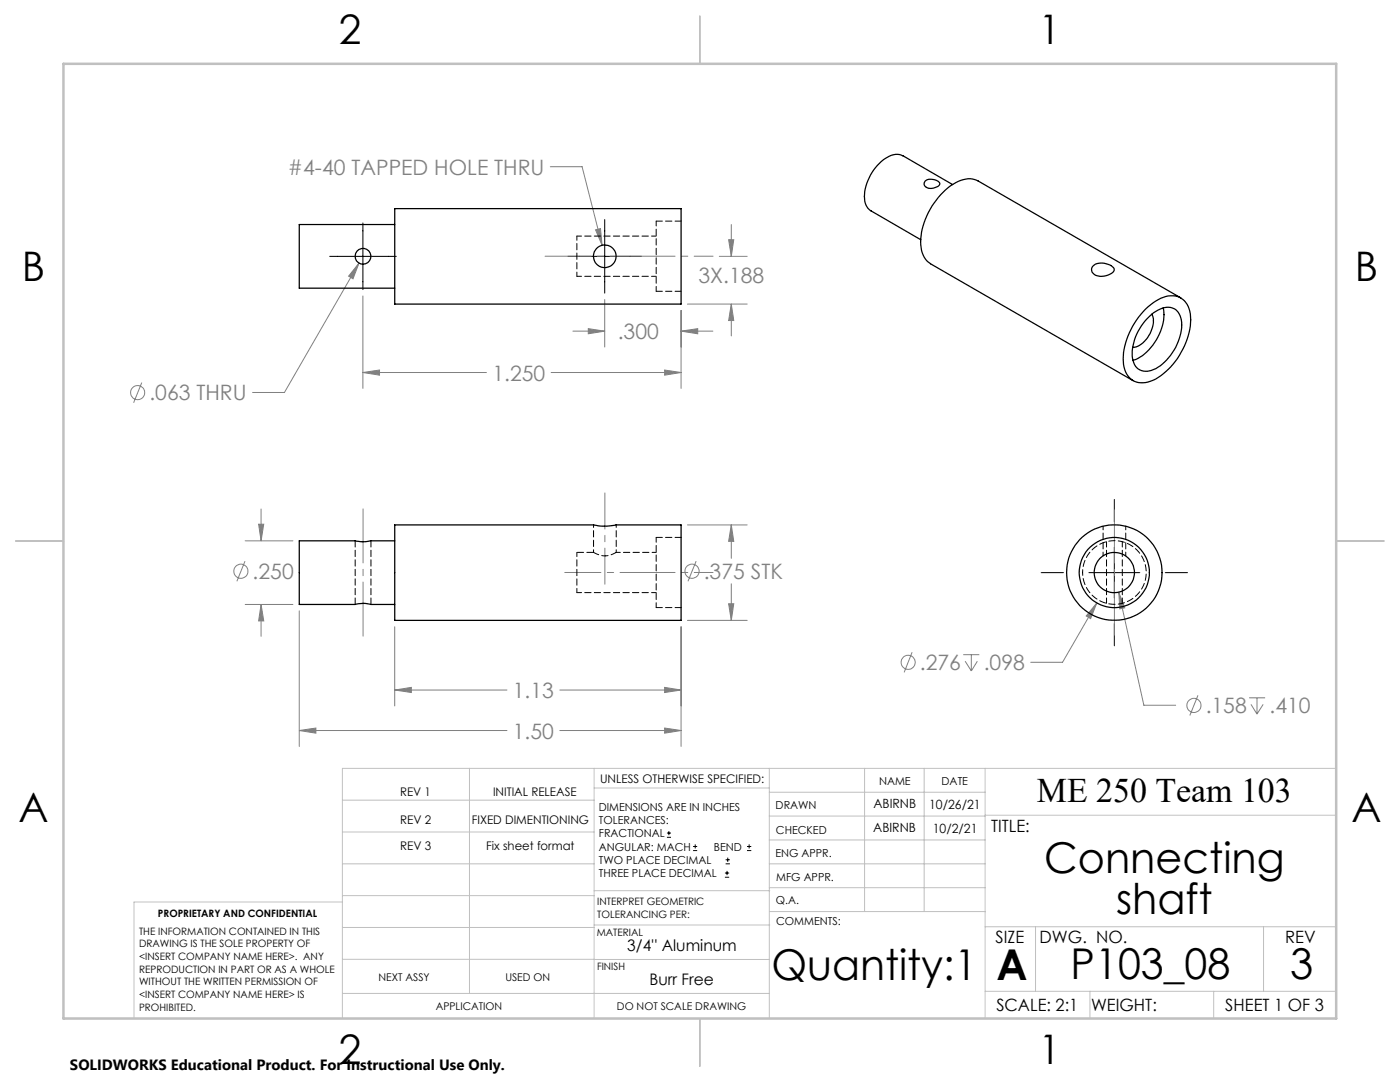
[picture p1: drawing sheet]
<svg xmlns="http://www.w3.org/2000/svg" width="279mm" height="216mm" viewBox="0 0 279 216" stroke-linecap="round" stroke-linejoin="round" font-family="sans-serif">
<g fill="none" stroke="#808080" stroke-width=".2">
<path d="M109.8 33.3h6.4l4 15.6M71.6 52.5l-1.2 3.1-.8-.5zM71.6 52.5l-14.8 25.8h-6.4M72.4 59.1v18.4M118.9 45.9l.9-.3 .4 3.3zM120.7 59.8v9.5M143.5 51.2h5.6M145.4 47.8h1l-.5 3.4zM145.9 44.8v6.4M28.3 76.3l-1.6 4.1M72.4 74.3l3.3-.5v1.1zM72.4 74.3h24.7"/>
<path d="M110 74.3h25.9M114.3 66.1h6.4M117.4 65.6l3.3 .5-3.3 .5zM132.6 73.8l3.3 .5-3.3 .6zM135.9 66.1l3.3-.5v1zM135.9 61.9v15.6M135.9 66.1h6.4M137.2 60.7h11.9M145.9 60.7l.5 3.3h-1zM145.9 60.7v6.3M48.9 112l-1.6 4M48.9 107.9h9.6"/>
<path d="M51.6 104.6h1l-.5 3.3zM52.1 101.6v6.3M137.2 104.7h11.9M138.9 112l-1.6 4M145.9 104.7l.5 3.3h-1zM145.9 104.7v6.7M145.9 116.5v7.3M223.3 118.2l1.2 3.1-1 .2zM223.3 118.2l5 22.5h6.3M48.9 120.6h9.6M52.1 120.6l.5 3.3h-1zM52.1 120.6v6.4"/>
<path d="M59.7 121.9v27M78.8 137.7l3.3-.5v1zM78.8 125.1v15.8M78.8 137.7h22.4M111.7 137.7h24.2M132.6 137.2l3.3 .5-3.3 .5zM135.9 125.1v23.8M137.2 123.8h11.9M145.4 120.5h1l-.5 3.3zM182 130.1l-1.6 4.1M192.2 130.6h3.2M192.6 131.9l1.3 2"/>
<path d="M193.9 130.6v3.3M195.1 131.9l-1.2 2M218.9 120.3l-1.2 3.1-.9-.5zM218.9 120.3l-6.8 11.9h-6.4M239.1 138.7l-1.6 4.1M249.3 139.2h3.2M250.9 139.2v3.3M59.7 145.8l3.3-.5v1zM59.7 145.8h41.5M111.7 145.8h24.2M132.6 145.3l3.3 .5-3.3 .5zM249.7 140.5l1.2 2"/>
<path d="M252.1 140.5l-1.2 2"/>
<circle cx="27.5" cy="78.3" r="1.42"/>
<circle cx="48.1" cy="114" r="1.41"/>
<circle cx="138.1" cy="114" r="1.41"/>
<circle cx="181.3" cy="132.2" r="1.41"/>
<circle cx="238.3" cy="140.8" r="1.4"/>
</g>
<g fill="none" stroke="#000" stroke-width=".2">
<path d="M65.8 51.2h13.3M72.4 44.5v13.3M113.3 51.2h14.7M120.7 43.8v14.7M222.4 99.7v4.4M207.8 114.3h4.4M217.3 114.3h10.2M222.4 109.2v10.1M232.6 114.3h4.4M222.4 124.4v4.5M133.1 167.1h.8M133.1 166.2h.8"/>
<path d="M133.5 165.8v.9M138.3 169.7h.8M138.3 168.9h.8M138.7 168.5v.8M144.7 175h.8M144.7 174.2h.8M144.8 172.4h.9M144.8 171.6h.9M145.1 173.8v.8M145.2 171.1v.9M149.1 169.7h.8M149.1 168.9h.8"/>
<path d="M149.5 168.5v.8"/>
</g>
<path d="M72.5 126.9v-25.4" fill="none" stroke="#808080" stroke-width=".2" stroke-dasharray="15.2 1.3 1.3 1.3" stroke-dashoffset="4.4"/>
<path d="M120.7 116.6v-18.2M131 114.2h-18.3" fill="none" stroke="#808080" stroke-width=".2" stroke-dasharray="15.2 1.3 1.3 1.3" stroke-dashoffset="8"/>
<path d="M131 51.1h11.3M142.3 114.2h-11.3" fill="none" stroke="#808080" stroke-width=".2" stroke-dasharray="15.2 1.3 1.3 1.3" stroke-dashoffset="11.5"/>
<path d="M131 51.1h-22.2" fill="none" stroke="#808080" stroke-width=".2" stroke-dasharray="15.2 1.3 1.3 1.3" stroke-dashoffset="6.1"/>
<path d="M222.4 126.7v-25" fill="none" stroke="#808080" stroke-width=".2" stroke-dasharray="15.2 1.3 1.3 1.3" stroke-dashoffset="4.6"/>
<g fill="none" stroke="#c0c0c0" stroke-width=".2">
<path d="M68.3 159.7h50.3M93.7 153.3v44.9M118.6 153.3v49.9M118.6 157.2h34.9M153.5 153.3v49.9M153.5 158.1h43.1M172.5 153.3v28.6M184.4 153.3v28.6M196.6 153.3v49.9M266.7 153.3h-198.4v49.9M68.3 178.7h50.3M68.3 172.4h50.3"/>
<path d="M68.3 166h50.3M68.3 180h-41.6v23.2M118.6 177.7h35M153.5 167.6h43.1M153.5 162.8h43.1M153.5 172.4h43.1M153.5 177.1h43.1M196.6 162.7h70.1M68.3 198.2h85.2M68.3 191.4l85.2 .1M68.3 185.1h50.3M118.6 184.6h35"/>
<path d="M153.6 181.9h43M196.6 197.8h70.1M196.6 184.9h70.1M206.7 184.9v12.9M217.5 197.8v5.4M242.2 197.8v5.4M252.2 184.9v12.9"/>
</g>
<path d="M139.7 3.2v9.5M3.1 107.9h9.6M266.7 107.9h9.5M139.7 203.2v9.6" fill="none" stroke="#c0c0c0" stroke-width=".25"/>
<path d="M12.7 12.7h254v190.5h-254z" fill="none" stroke="#c0c0c0" stroke-width=".5"/>
<path d="M132.6 145.3l3.3 .5-3.3 .5zM59.7 145.8l3.3-.5v1zM132.6 137.2l3.3 .5-3.3 .5zM78.8 137.7l3.3-.5v1zM52.1 120.6l.5 3.3h-1zM51.6 104.6h1l-.5 3.3zM145.4 120.5h1l-.5 3.3zM145.9 104.7l.5 3.3h-1zM135.9 66.1l3.3-.5v1zM117.4 65.6l3.3 .5-3.3 .5zM132.6 73.8l3.3 .5-3.3 .6zM72.4 74.3l3.3-.5v1.1zM145.9 60.7l.5 3.3h-1zM145.4 47.8h1l-.5 3.4zM71.6 52.5l-2 2.6 .8 .5zM118.9 45.9l1.3 3-.4-3.3zM218.9 120.3l-2.1 2.6 .9 .5zM223.3 118.2l.2 3.3 1-.2z" fill="#808080"/>
<g fill="none" stroke="#000" stroke-width=".25">
<path d="M184.6 36.2a2.09 2.09 0 0 1 3 .5 2.11 2.11 0 0 1-3 .5l-.2-.3zM190.1 36.8l-9.9-5.7a3.3 3.3 0 0 0-3.5 .5 9.7 9.7 0 0 0-4.1 8.5l.4 1.1 .7 .8 10.1 5.8M78.8 41.6h57.1v19.1h-57.1zM78.8 44.8h-19.1v12.7h19.1M218.2 53.1a3.1 3.1 0 0 1 4.2 .5 1.4 1.4 0 0 1-1.4 1.3 2.41 2.41 0 0 1-3.1-.9v-.5zM235.7 59.4l-40.5-23.3a5.2 5.2 0 0 0-5.5 1 14.8 14.8 0 0 0-5.9 11.8 4.5 4.5 0 0 0 1.9 3.7l40.4 23.4M228.6 61.7a8.1 8.1 0 0 1 5.5-2.7 3.8 3.8 0 0 1 3.5 4.2 14.6 14.6 0 0 1-7.5 12.7 3.8 3.8 0 0 1-5.9-3.2 14.5 14.5 0 0 1 4.4-11zM229 63.6a5.8 5.8 0 0 1 4.6-2.3 3.1 3.1 0 0 1 2.2 3.5 10.6 10.6 0 0 1-5.6 8.9 2.84 2.84 0 0 1-4.2-2.7 10.4 10.4 0 0 1 3-7.4zM229.9 62.7a4.9 4.9 0 0 1-1.2 5 3.7 3.7 0 0 1-2.6 1.6M232.1 61.5a10 10 0 0 1-3.2 8.7l-1.8 1.3-1 .4M78.8 104.7h39.7a10.3 10.3 0 0 0 4.4 0h13v19.1h-57.1zM78.8 107.9h-4.8a7.1 7.1 0 0 1-3.1 0h-11.2v12.7h11.2a5.9 5.9 0 0 1 3.1 0h4.8"/>
<circle cx="72.4" cy="51.1" r="1.57"/>
<circle cx="120.7" cy="51.1" r="2.25"/>
<circle cx="222.4" cy="114.2" r="7"/>
<circle cx="222.4" cy="114.2" r="9.5"/>
<circle cx="222.4" cy="114.2" r="4"/>
</g>
<path d="M131 58.1h5M136 44.1h-5M70.9 107.9v12.7M72.6 108.1h-.3M120.7 105h-.1M120.7 110.9h.1M136 107.2h-5M72.3 120.4h.4M74 120.6v-12.7M131 121.2h5" fill="none" stroke="#000" stroke-width=".2" stroke-dasharray="1.3 .6"/>
<path d="M115.1 55.1h15.9M131 44.1v14M131 47.1h-15.9M115.1 118.2h15.9M131 107.2v14" fill="none" stroke="#000" stroke-width=".2" stroke-dasharray="1.3 .6" stroke-dashoffset=".3"/>
<path d="M123 110.2a4 4 0 0 1-4.5 0" fill="none" stroke="#000" stroke-width=".2" stroke-dasharray="1.3 .6" stroke-dashoffset=".1"/>
<path d="M115.1 47.1v8M115.1 110.2v8" fill="none" stroke="#000" stroke-width=".2" stroke-dasharray="1.3 .6" stroke-dashoffset=".4"/>
<path d="M118.5 110.2h-3.4" fill="none" stroke="#000" stroke-width=".2" stroke-dasharray="1.3 .6" stroke-dashoffset="-.1"/>
<path d="M131 110.2h-8M220.1 105v5.9M224.7 110.9v-5.9" fill="none" stroke="#000" stroke-width=".2" stroke-dasharray="1.3 .6" stroke-dashoffset=".5"/>
<path d="M118.5 104.7v5.5M123 110.2v-5.5M216.1 114.2a6.3 6.3 0 0 1 9.3-5.6 6.3 6.3 0 0 1 .5 10.9 6.3 6.3 0 0 1-9.8-4.7v-.6" fill="none" stroke="#000" stroke-width=".2" stroke-dasharray="1.3 .6" stroke-dashoffset=".7"/>
<path d="M220.8 108.1v12.3M224 120.4v-12.3" fill="none" stroke="#000" stroke-width=".2" stroke-dasharray="1.3 .6" stroke-dashoffset=".2"/>
<g font-size="8.5">
<text x="208.4" y="174.2">Connecting</text>
<text x="222.7" y="182.3">shaft</text>
<text x="154" y="195.5">Quantity:1</text>
<text x="198.9" y="195.5">A</text>
<text x="213.7" y="195.4">P103_08</text>
<text x="257.5" y="195.4">3</text>
</g>
<g font-size="8.1">
<text x="67.6" y="8.9">2</text>
<text x="207.3" y="8.9">1</text>
<text x="4.4" y="56.2">B</text>
<text x="270.4" y="56.2">B</text>
<text x="3.7" y="164.1">A</text>
<text x="269.7" y="164.1">A</text>
<text x="67.6" y="212.4">2</text>
<text x="207.3" y="212.4">1</text>
</g>
<text font-size="6.9" x="206.9" y="160.1">ME 250 Team 103</text>
<g font-size="4.2" fill="#808080">
<text x="57.5" y="34.8">#4-40 TAPPED HOLE THRU</text>
<text x="139.4" y="56.5">3X.188</text>
<text x="123.3" y="67.7">.300</text>
<text x="98.3" y="75.9">1.250</text>
<text x="29.8" y="79.9">.063 THRU</text>
<text x="50.4" y="115.5">.250</text>
<text x="140.5" y="115.5">.375 STK</text>
<text x="183.6" y="133.7">.276</text>
<text x="196.3" y="133.7">.098</text>
<text x="102.4" y="139.3">1.13</text>
<text x="240.6" y="142.3">.158</text>
<text x="253.4" y="142.3">.410</text>
<text x="102.4" y="147.4">1.50</text>
</g>
<g font-size="3.4">
<text x="197.8" y="166">TITLE:</text>
<text x="198.7" y="188.1">SIZE</text>
<text x="207.5" y="188.1">DWG. NO.</text>
<text x="256.5" y="188.2">REV</text>
<text x="198.8" y="201.7">SCALE: 2:1</text>
<text x="217.7" y="201.8">WEIGHT:</text>
<text x="244.5" y="201.7">SHEET 1 OF 3</text>
</g>
<g font-size="3.2">
<text x="125.2" y="189.8">3/4'' Aluminum</text>
<text x="129.6" y="196.6">Burr Free</text>
</g>
<text font-size="3" x="14" y="213.5">SOLIDWORKS Educational Product. For Instructional Use Only.</text>
<g font-size="2.5">
<text x="174.3" y="161.3">ABIRNB</text>
<text x="185.4" y="161.4">10/26/21</text>
<text x="174.3" y="166.1">ABIRNB</text>
<text x="186.2" y="166.2">10/2/21</text>
</g>
<g font-size="2.4">
<text x="79.9" y="158.8">REV 1</text>
<text x="98.4" y="158.8">INITIAL RELEASE</text>
<text x="119.8" y="156.2">UNLESS OTHERWISE SPECIFIED:</text>
<text x="79.9" y="164.3">REV 2</text>
<text x="94.2" y="164.3">FIXED DIMENTIONING</text>
<text x="79.9" y="169.7">REV 3</text>
<text x="97.1" y="169.7">Fix sheet format</text>
</g>
<g font-size="2.2">
<text x="119.5" y="161.8">DIMENSIONS ARE IN INCHES</text>
<text x="154.8" y="161.4">DRAWN</text>
<text x="175.4" y="156.6">NAME</text>
<text x="187.9" y="156.7">DATE</text>
<text x="119.5" y="164.4">TOLERANCES:</text>
<text x="119.5" y="167.1">FRACTIONAL</text>
<text x="154.9" y="166.3">CHECKED</text>
<text x="119.5" y="169.7">ANGULAR: MACH</text>
<text x="119.5" y="172.4">TWO PLACE DECIMAL</text>
<text x="142.5" y="169.7">BEND</text>
<text x="154.8" y="171">ENG APPR.</text>
<text x="119.5" y="175">THREE PLACE DECIMAL</text>
<text x="154.9" y="175.7">MFG APPR.</text>
<text x="154.9" y="180.4">Q.A.</text>
<text x="154.9" y="184.6">COMMENTS:</text>
</g>
<g font-size="2.1">
<text x="75.5" y="195.7">NEXT ASSY</text>
<text x="100.9" y="195.7">USED ON</text>
<text x="86.9" y="201.5">APPLICATION</text>
<text x="123.1" y="201.6">DO NOT SCALE DRAWING</text>
</g>
<g font-size="2">
<text x="31.5" y="182.9">PROPRIETARY AND CONFIDENTIAL</text>
<text x="119.2" y="180.6">INTERPRET GEOMETRIC</text>
<text x="119.2" y="183.1">TOLERANCING PER:</text>
<text x="27.8" y="186.5">THE INFORMATION CONTAINED IN THIS</text>
<text x="27.8" y="189">DRAWING IS THE SOLE PROPERTY OF</text>
<text x="27.8" y="191.6">&lt;INSERT COMPANY NAME HERE&gt;. ANY</text>
<text x="119.1" y="186.7">MATERIAL</text>
<text x="27.8" y="194.1">REPRODUCTION IN PART OR AS A WHOLE</text>
<text x="27.8" y="196.6">WITHOUT THE WRITTEN PERMISSION OF</text>
<text x="119.1" y="193.5">FINISH</text>
<text x="27.8" y="199.1">&lt;INSERT COMPANY NAME HERE&gt; IS</text>
<text x="27.8" y="201.7">PROHIBITED.</text>
</g>
</svg>
